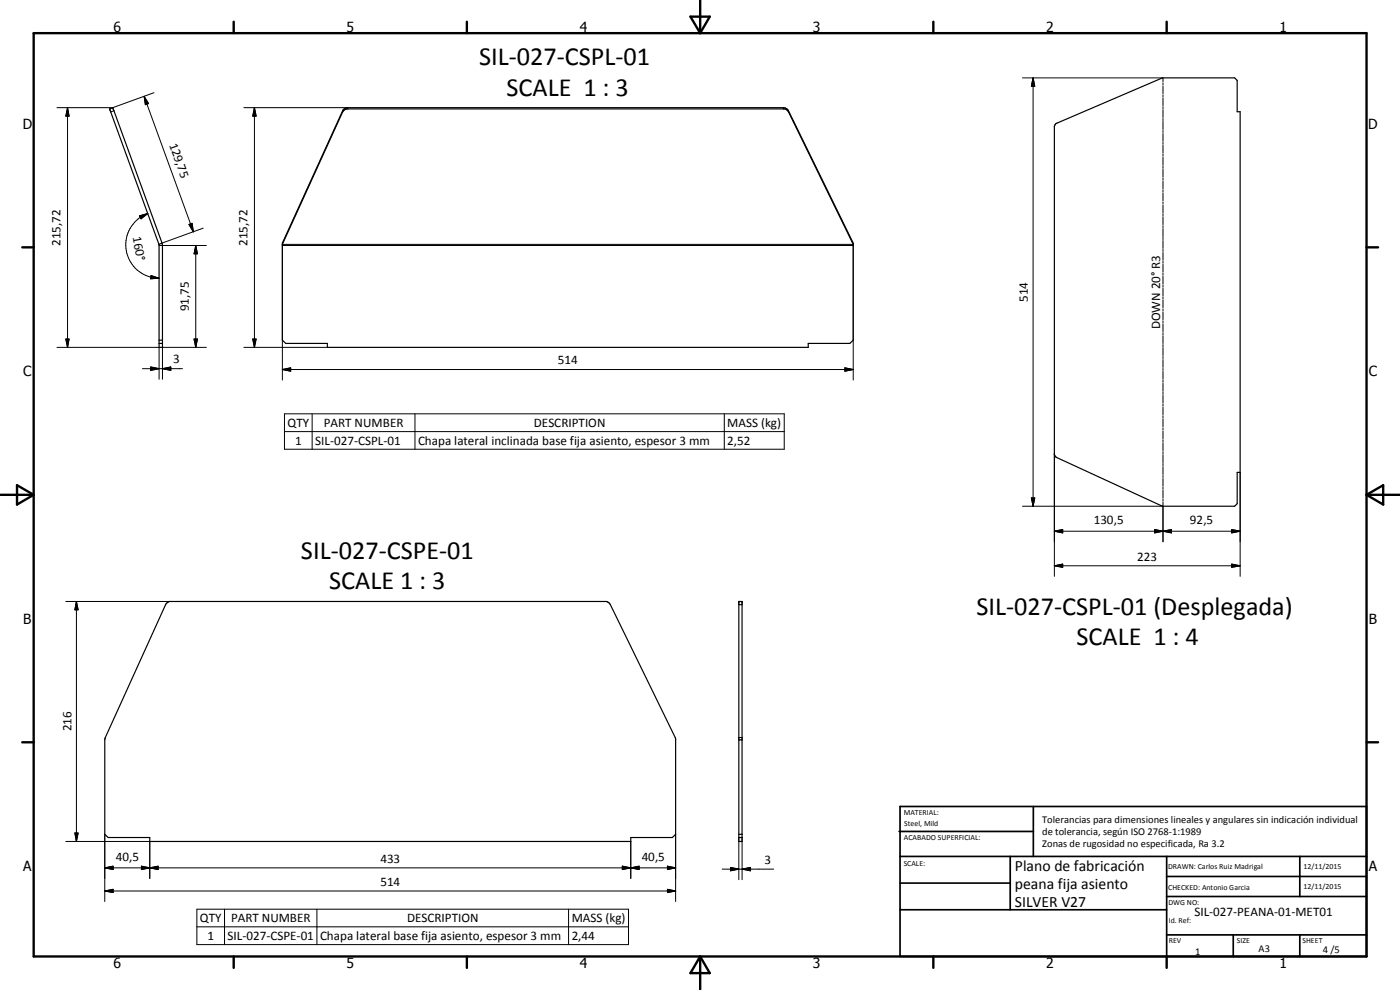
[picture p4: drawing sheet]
<svg xmlns="http://www.w3.org/2000/svg" width="420mm" height="297mm" viewBox="0 0 420 297" stroke-linecap="round" stroke-linejoin="round" font-family="sans-serif">
<path d="M102.9 33l.4-.4 1.1-.3 131.3 .1 .9 .8 19.5 39.7v29.2l-1.1 .9h-12.4v1.2h-144.4v-1.2h-12.4l-1.1-.9v-29.2zM316.8 37.2l32.1-13.8h21.6l.8 .7v9.4h.9v108.2h-.9v9.4l-.8 .8h-21.6l-31.8-14.6-.6-.7-.1-98.8zM48.6 72.9l-14.7-40.6-1 .4 .1 .2 14.7 40.4M48.6 72.9l-.9 .4M48.6 72.9l.2 31.3h-1.1v-30.9M84.7 73.3l18.1-39.7 .5-.6 .8-.3 131.6 .1 .9 .8 19.5 39.7M47.7 103h1.1M47.7 102.1h1.1M49.9 181.1l1-.6 131.4 .1 .9 .8 19.5 40.1 .1 28.8-1 1h-12.5v1.2h-144.4v-1.2h-12.4l-1.1-1 .1-28.8zM221.7 180.5h1v72h-1zM221.7 251.3h1M221.7 250.3h1" fill="none" stroke="#000" stroke-width=".35"/>
<g fill="none" stroke="#000" stroke-width=".3">
<path d="M20.3 32.3l.4 2.5h-.9zM20.3 32.3v71.9M34.2 33.2l-1 .4M43.3 28.9l1.3 2.2-1 .3zM43.3 28.9l14.7 40.7M46.2 27.8l-12.3 4.5h-16.8M73.2 32.3h31.2v.4M76.4 32.3l.5 2.5h-1.1zM76.4 32.3v71.9M102.8 33.3v.3M235.1 32.3v.4M236.6 33.2v.4"/>
<path d="M306.9 23.4h42.1v1.2M310 23.4l.5 2.5h-1zM310 23.4v128.5M349 24.9v.5M349 25.8v2.3M349 28.4v.6M349 29.3v2.4M349 32v.6M349 32.9v2.4M349 35.6v.6M349 36.4v2.5M349 39.2v.6"/>
<path d="M349 40v2.4M349 42.7v.6M349 43.6v2.4M349 46.3v.6M349 47.2v2.4M349 49.8v.7M349 50.7v2.4M349 53.4v.6M349 54.3v2.4M349 57v.6M349 57.9v2.3M41.9 64.8l2.5-.7-2.1 1.6z"/>
<path d="M44.4 64.1a10.1 10.1 0 0 0-6.4 7.3 10.1 10.1 0 0 0 7.3 11.8l2.4 .3M47.7 73.7h14.2M56.7 67.4l.9-.4 .4 2.6zM58.7 73.7l.6 2.5h-1.1zM58.7 73.7v30.5M61 68.5l-12.4 4.4M84.7 73.3h171.4M349 60.6v.5M349 61.5v2.3M349 64.1v.6M349 65v2.4M349 67.7v.6"/>
<path d="M349 68.6v2.4M349 71.2v.7M349 72.2v2.3M349 74.8v.6M349 75.7v2.4M349 78.4v.6M349 79.3v2.4M45.3 82.7l2.4 .8-2.5 .2zM349 82v.5M349 82.8v2.5M349 85.6v.5M349 86.4v2.4"/>
<path d="M349 89.1v.6M349 90v2.4M349 92.7v.6M349 93.6v2.3M349 96.3v.6M349 97.2v2.3M349 99.8v.6M17.1 104.2h30.6v9.6M19.8 101.7h.9l-.4 2.5zM42.7 110.6h12.1M45.2 110.1l2.5 .5-2.5 .5zM48.8 110.6l2.5-.5v1z"/>
<path d="M58.2 101.7h1.1l-.6 2.5zM61.9 104.2h-13.1v9.6M73.2 104.2h25M75.8 101.7h1.1l-.5 2.5zM84.7 110.9l2.5-.5v1zM84.7 114v-40.3h171.4v40.3M84.7 110.9h171.4M253.6 110.4l2.5 .5-2.5 .5zM349 100.7v2.4M349 103.4v.6M349 104.3v2.4M349 107v.6"/>
<path d="M349 107.9v2.3M349 110.5v.6M349 111.4v2.4M349 114.1v.6M349 115v2.4M349 117.6v.7M349 118.5v2.4M85.4 124.2h150v10.6h-150zM85.4 129.5h150M93.7 124.2v10.6M124.5 124.2v10.6M217.4 124.2v10.6"/>
<path d="M316.4 136.1v36.8M349 121.2v.6M349 122.1v2.4M349 124.8v.6M349 125.7v2.4M349 128.4v.5M349 129.3v2.4M349 132v.5M349 132.8v2.4M349 135.5v.6M349 136.4v2.4M349 139.1v.6"/>
<path d="M349 140v2.4M306.9 151.9h42.1M309.5 149.4h1l-.5 2.5zM316.4 159.4l2.5-.5v1zM316.4 159.4h55.8M346.5 158.9l2.5 .5-2.5 .5zM349 159.4l2.6-.5v1zM349 142.7v.6M349 143.6v2.3M349 146.2v.6M349 147.1v2.4M349 149.8v.6"/>
<path d="M349 150.7v11.9M369.6 158.9l2.6 .5-2.6 .5zM372.2 141.7v31.2M316.4 169.8l2.5-.6v1zM316.4 169.8h55.8M369.6 169.2l2.6 .6-2.6 .4zM19.8 180.5h31.4M22.9 180.5l.5 2.5h-.9zM22.9 180.5v72M221.7 181.4h1M221.7 222h1M221.7 221.3h1"/>
<path d="M19.8 252.5h25.1v11.1M22.5 249.9h.9l-.5 2.6zM31.4 250.3v20.2M42.4 259.9l2.5 .5-2.5 .5zM42.4 259.9l5 1v-1l-5 1zM186.8 259.9l2.5 .5-2.5 .5zM189.3 252.5v11.1M200.3 259.9l2.5 .5-2.5 .5zM202.8 250.3v20.2M221.7 251.3v12.6M222.7 251.3v12.6M31.4 267.3l2.5-.5v1z"/>
<path d="M31.4 260.4l2.5-.5v1zM31.4 267.3h171.4M31.4 260.4h171.4M44.9 260.4l2.5-.5v1zM59.1 272.8h129.5v10.6h-129.5zM59.1 278.1h129.5M67.4 272.8v10.6M95.1 272.8v10.6M170.6 272.8v10.6M189.3 260.4l2.5-.5v1zM200.3 266.8l2.5 .5-2.5 .5zM216.7 260.8h15.5"/>
<path d="M219.2 260.3l2.5 .5-2.5 .5zM222.7 260.8l2.5-.5v1z"/>
</g>
<g fill="#000">
<circle cx="32.9" cy="32.7" r=".18"/>
<circle cx="221.7" cy="180.5" r=".18"/>
<circle cx="222.7" cy="180.5" r=".18"/>
</g>
<g fill="none" stroke="#000" stroke-width=".71">
<path d="M10.1 9.9h400v277.1h-400zM70.1 6.5v3.4M140.1 6.5v3.4M207.2 5h5.8l-2.9 4.9zM210.1 0v9.9M280.1 6.5v3.4M350.1 6.5v3.4M6.7 74.2h3.4M410.1 74.2h3.5M.1 148.5h10M5.1 145.6l5 2.9-5 2.9zM410.1 148.5h10"/>
<path d="M410.1 148.5l5-2.9v5.8zM6.7 222.7h3.4M410.1 222.7h3.5M70.1 287v3.4M140.1 287v3.4M210.1 287v10M210.1 287l2.9 5h-5.8zM280.1 287v3.4M350.1 287v3.4"/>
</g>
<g fill="none" stroke="#000" stroke-width=".51">
<path d="M269.8 249.5h40.3M270.1 242h140v45h-140zM270.1 257h140M303.2 257v16M310.1 242v15M350.1 257v30M390.1 257v12M270.1 265h33.1M270.1 273h80M350.1 269h60M350.1 263h60M350.1 280.5h60"/>
<path d="M370.1 280.5v6.5M390.1 280.5v6.5"/>
</g>
<g fill="#000">
<path d="M20.3 32.3l.4 2.5h-.9zM43.3 28.9l1.3 2.2-1 .3zM76.4 32.3l.5 2.5h-1.1zM310 23.4l.5 2.5h-1zM41.9 64.8l2.5-.7-2.1 1.6zM56.7 67.4l.9-.4 .4 2.6zM58.7 73.7l.6 2.5h-1.1zM45.3 82.7l2.4 .8-2.5 .2zM19.8 101.7h.9l-.4 2.5zM45.2 110.1l2.5 .5-2.5 .5zM48.8 110.6l2.5-.5v1zM58.2 101.7h1.1l-.6 2.5z"/>
<path d="M75.8 101.7h1.1l-.5 2.5zM84.7 110.9l2.5-.5v1zM253.6 110.4l2.5 .5-2.5 .5zM309.5 149.4h1l-.5 2.5zM316.4 159.4l2.5-.5v1zM346.5 158.9l2.5 .5-2.5 .5zM349 159.4l2.6-.5v1zM369.6 158.9l2.6 .5-2.6 .5zM316.4 169.8l2.5-.6v1zM369.6 169.2l2.6 .6-2.6 .4zM22.9 180.5l.5 2.5h-.9zM22.5 249.9h.9l-.5 2.6z"/>
<path d="M31.4 260.4l2.5-.5v1zM44.9 260.4l2.5-.5v1zM189.3 260.4l2.5-.5v1zM31.4 267.3l2.5-.5v1zM42.4 259.9l2.5 .5-2.5 .5zM186.8 259.9l2.5 .5-2.5 .5zM200.3 266.8l2.5 .5-2.5 .5zM200.3 259.9l2.5 .5-2.5 .5zM219.2 260.3l2.5 .5-2.5 .5zM222.7 260.8l2.5-.5v1z"/>
</g>
<g font-size="7.9">
<text x="143.8" y="19.6">SIL-027-CSPL-01</text>
<text x="152" y="28.7">SCALE 1 : 3</text>
<text x="90.3" y="167.7">SIL-027-CSPE-01</text>
<text x="98.8" y="176.7">SCALE 1 : 3</text>
<text x="293.1" y="184.7">SIL-027-CSPL-01 (Desplegada)</text>
<text x="323" y="193.7">SCALE 1 : 4</text>
</g>
<g font-size="4.7">
<text x="304.6" y="261.2">Plano de fabricación</text>
<text x="304.6" y="266.6">peana fija asiento</text>
<text x="304.6" y="272">SILVER V27</text>
</g>
<g font-size="4.2">
<text x="34" y="9.6">6</text>
<text x="104" y="9.6">5</text>
<text x="174" y="9.6">4</text>
<text x="244" y="9.6">3</text>
<text x="314" y="9.6">2</text>
<text x="384" y="9.6">1</text>
<text x="6.8" y="38.7">D</text>
<text x="410.6" y="38.7">D</text>
<text x="7" y="112.9">C</text>
<text x="410.8" y="112.9">C</text>
<text x="7" y="187.1">B</text>
<text x="410.8" y="187.1">B</text>
<text x="7" y="261.4">A</text>
<text x="410.8" y="261.4">A</text>
<text x="34" y="290.4">6</text>
<text x="104" y="290.4">5</text>
<text x="174" y="290.4">4</text>
<text x="244" y="290.4">3</text>
<text x="314" y="290.4">2</text>
<text x="384" y="290.4">1</text>
</g>
<g font-size="3.9">
<text x="50.7" y="43.4" transform="rotate(70 50.7 43.4)">129,75</text>
<text x="39.9" y="71.2" transform="rotate(80 39.9 71.2)">160°</text>
<text x="18.2" y="73.8" transform="rotate(-90 18.2 73.8)">215,72</text>
<text x="74.3" y="73.8" transform="rotate(-90 74.3 73.8)">215,72</text>
<text x="56.7" y="93.4" transform="rotate(-90 56.7 93.4)">91,75</text>
<text x="308.5" y="90.6" transform="rotate(-90 308.5 90.6)">514</text>
<text x="348.2" y="98.8" transform="rotate(-90 348.2 98.8)">DOWN 20° R3</text>
<text x="52" y="109.1">3</text>
<text x="167.5" y="109.3">514</text>
<text x="86.3" y="128.1">QTY</text>
<text x="97.2" y="128.1">PART NUMBER</text>
<text x="160.2" y="128.1">DESCRIPTION</text>
<text x="218.3" y="128.2">MASS (kg)</text>
<text x="88.6" y="133.4">1</text>
<text x="94.6" y="133.4">SIL-027-CSPL-01</text>
<text x="125.5" y="133.5">Chapa lateral inclinada base fija asiento, espesor 3 mm</text>
<text x="218.3" y="133.4">2,52</text>
<text x="328.2" y="157.3">130,5</text>
<text x="357.1" y="157.3">92,5</text>
<text x="341.3" y="168.2">223</text>
<text x="21.4" y="219.5" transform="rotate(-90 21.4 219.5)">216</text>
<text x="34.7" y="258.3">40,5</text>
<text x="114.2" y="258.9">433</text>
<text x="192.6" y="258.3">40,5</text>
<text x="229.4" y="259.2">3</text>
<text x="114.2" y="265.8">514</text>
<text x="358.5" y="275">SIL-027-PEANA-01-MET01</text>
<text x="60" y="276.7">QTY</text>
<text x="62.3" y="282">1</text>
<text x="69.3" y="276.7">PART NUMBER</text>
<text x="122.2" y="276.7">DESCRIPTION</text>
<text x="171.6" y="276.8">MASS (kg)</text>
<text x="68.3" y="282">SIL-027-CSPE-01</text>
<text x="96" y="282.1">Chapa lateral base fija asiento, espesor 3 mm</text>
<text x="171.6" y="282">2,44</text>
</g>
<g font-size="3.1">
<text x="312.7" y="246.8">Tolerancias para dimensiones lineales y angulares sin indicación individual</text>
<text x="312.7" y="250.4">de tolerancia, según ISO 2768-1:1989</text>
<text x="312.7" y="254">Zonas de rugosidad no especificada, Ra 3.2</text>
<text x="358.7" y="286.5">1</text>
<text x="377.7" y="285.6">A3</text>
<text x="397" y="285.9">4 /5</text>
</g>
<g font-size="2.4">
<text x="271.2" y="244.4">MATERIAL:</text>
<text x="271.3" y="252">ACABADO SUPERFICIAL:</text>
<text x="271.4" y="247.9">Steel, Mild</text>
<text x="271.2" y="259.7">SCALE:</text>
<text x="350.6" y="260.8">DRAWN: Carlos Ruiz Madrigal</text>
<text x="391.2" y="260.6">12/11/2015</text>
<text x="350.6" y="267">CHECKED: Antonio Garcia</text>
<text x="391.2" y="266.7">12/11/2015</text>
<text x="350.6" y="271.4">DWG NO:</text>
<text x="350.8" y="276.9">Id. Ref:</text>
<text x="350.8" y="282.8">REV</text>
<text x="371.2" y="282.9">SIZE</text>
<text x="390.9" y="282.9">SHEET</text>
</g>
</svg>
